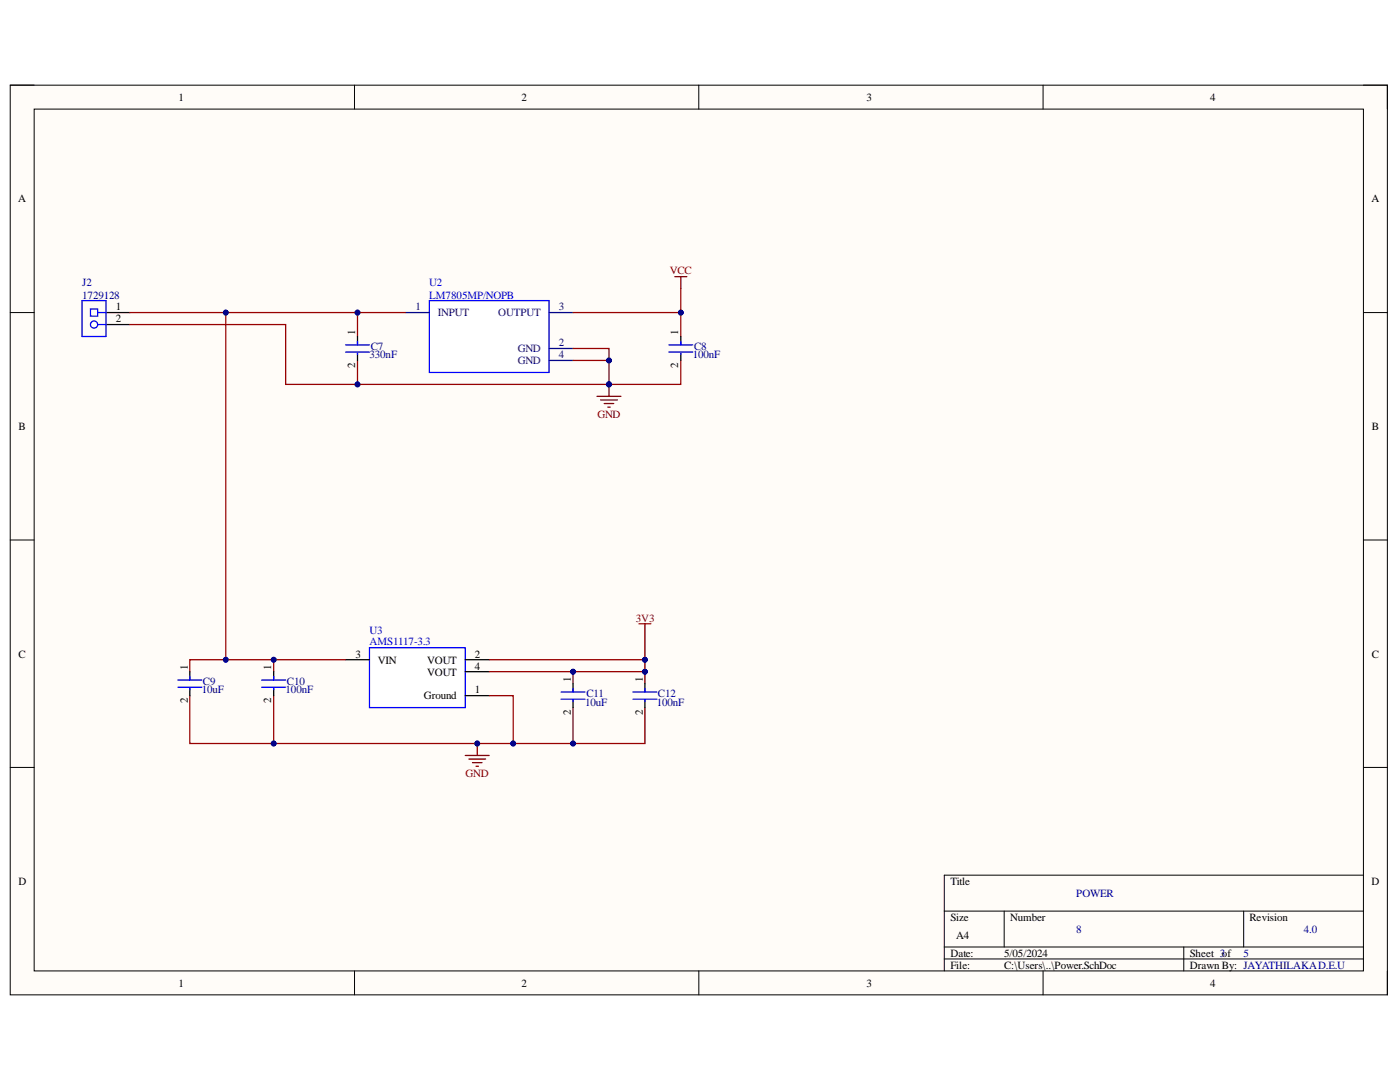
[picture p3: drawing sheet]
<svg xmlns="http://www.w3.org/2000/svg" width="279mm" height="216mm" viewBox="0 0 279 216" stroke-linecap="round" stroke-linejoin="round" font-family="sans-serif">
<path d="M2 17h274.9v181.5h-274.9z" fill-rule="evenodd" fill="#fffcf8"/>
<path d="M2 17h274.9v181.5h-274.9z" fill="none" stroke="#000" stroke-width=".2"/>
<path d="M6.8 21.8h265.3v171.9h-265.3z" fill-rule="evenodd" fill="#fffcf8"/>
<g fill="none" stroke="#000" stroke-width=".2">
<path d="M2 17h4.8M70.7 17v4.8M139.5 17v4.8M208.2 17v4.8M272.1 17h4.8v4.8M6.8 21.8h265.3v171.9h-265.3zM2 62.4h4.8M272.1 62.4h4.8M2 107.8h4.8M272.1 107.8h4.8M2 153.1h4.8M272.1 153.1h4.8"/>
<path d="M272.1 174.6h-83.6v19.1M70.8 193.7v4.8M139.5 193.7v4.8M188.5 181.8h83.6M188.5 189h83.6M188.5 191.4h83.6M200.4 181.8v7.2M208.2 193.7v4.8M236.3 189v4.7M248.2 181.8v7.2M276.9 193.7v4.8"/>
</g>
<path d="M73.7 129.2h19.2v12h-19.2z" fill-rule="evenodd" fill="#fff"/>
<path d="M73.7 129.2h19.2v12h-19.2z" fill="none" stroke="#00f" stroke-width=".25"/>
<path d="M69 131.6h4.7M92.9 131.6h4.7M92.9 134h4.7M92.9 138.8h4.7" fill="none" stroke="#000" stroke-width=".25"/>
<path d="M92.9 150.7h4.7M93.6 151.5h3.3M94.3 152.2h1.9M95 152.9h.5M95.2 148.4v2.3" fill="none" stroke="#800000" stroke-width=".25"/>
<circle cx="95.2" cy="148.4" r=".48" fill="#000080"/>
<circle cx="95.2" cy="148.4" r=".48" fill="none" stroke="#000080" stroke-width=".2"/>
<path d="M127.5 124.5h2.4M128.7 124.5v2.4" fill="none" stroke="#800000" stroke-width=".25"/>
<path d="M85.7 60h23.9v14.3h-23.9z" fill-rule="evenodd" fill="#fff"/>
<path d="M85.7 60h23.9v14.3h-23.9z" fill="none" stroke="#00f" stroke-width=".25"/>
<path d="M80.9 62.4h4.8M109.6 62.4h4.8M109.6 69.5h4.8M109.6 71.9h4.8" fill="none" stroke="#040b74" stroke-width=".25"/>
<path d="M119.1 79.1h4.8M119.9 79.8h3.3M121.5 76.7v2.4M120.6 80.5h1.9M121.3 81.2h.5" fill="none" stroke="#800000" stroke-width=".25"/>
<circle cx="121.5" cy="76.7" r=".48" fill="#000080"/>
<circle cx="121.5" cy="76.7" r=".48" fill="none" stroke="#000080" stroke-width=".2"/>
<path d="M134.7 55.2h2.4M135.9 55.2v2.4" fill="none" stroke="#800000" stroke-width=".25"/>
<path d="M21.2 62.4h4.7M21.2 64.8h4.7" fill="none" stroke="#000" stroke-width=".25"/>
<path d="M16.4 60h4.8v7.1h-4.8zM19.5 64.8h1.7M19.5 62.4h1.7" fill="none" stroke="#00f" stroke-width=".25"/>
<circle cx="18.8" cy="64.8" r=".72" fill="#fff"/>
<g fill="none" stroke="#00f" stroke-width=".25">
<path d="M18.1 61.7h1.4v1.4h-1.4z"/>
<circle cx="18.8" cy="64.8" r=".72"/>
</g>
<path d="M54.6 131.6v2.4" fill="none" stroke="#980000" stroke-width=".25"/>
<circle cx="54.6" cy="131.6" r=".48" fill="#000080"/>
<circle cx="54.6" cy="131.6" r=".48" fill="none" stroke="#000080" stroke-width=".2"/>
<path d="M54.6 138.8v9.6h59.8v-7.2" fill="none" stroke="#980000" stroke-width=".25"/>
<circle cx="54.6" cy="148.4" r=".48" fill="#000080"/>
<circle cx="54.6" cy="148.4" r=".48" fill="none" stroke="#000080" stroke-width=".2"/>
<circle cx="95.2" cy="148.4" r=".48" fill="#000080"/>
<circle cx="95.2" cy="148.4" r=".48" fill="none" stroke="#000080" stroke-width=".2"/>
<circle cx="102.4" cy="148.4" r=".48" fill="#000080"/>
<circle cx="102.4" cy="148.4" r=".48" fill="none" stroke="#000080" stroke-width=".2"/>
<circle cx="114.4" cy="148.4" r=".48" fill="#000080"/>
<circle cx="114.4" cy="148.4" r=".48" fill="none" stroke="#000080" stroke-width=".2"/>
<path d="M128.7 141.2v7.2h-14.3" fill="none" stroke="#980000" stroke-width=".25"/>
<circle cx="114.4" cy="148.4" r=".48" fill="#000080"/>
<circle cx="114.4" cy="148.4" r=".48" fill="none" stroke="#000080" stroke-width=".2"/>
<path d="M97.6 134h16.8v2.4" fill="none" stroke="#980000" stroke-width=".25"/>
<circle cx="114.4" cy="134" r=".48" fill="#000080"/>
<circle cx="114.4" cy="134" r=".48" fill="none" stroke="#000080" stroke-width=".2"/>
<path d="M114.4 134h14.3v2.4" fill="none" stroke="#980000" stroke-width=".25"/>
<circle cx="114.4" cy="134" r=".48" fill="#000080"/>
<circle cx="114.4" cy="134" r=".48" fill="none" stroke="#000080" stroke-width=".2"/>
<circle cx="128.7" cy="134" r=".48" fill="#000080"/>
<circle cx="128.7" cy="134" r=".48" fill="none" stroke="#000080" stroke-width=".2"/>
<path d="M97.6 138.8h4.8v9.6" fill="none" stroke="#980000" stroke-width=".25"/>
<circle cx="102.4" cy="148.4" r=".48" fill="#000080"/>
<circle cx="102.4" cy="148.4" r=".48" fill="none" stroke="#000080" stroke-width=".2"/>
<path d="M128.7 126.9v7.1" fill="none" stroke="#980000" stroke-width=".25"/>
<circle cx="128.7" cy="131.6" r=".48" fill="#000080"/>
<circle cx="128.7" cy="131.6" r=".48" fill="none" stroke="#000080" stroke-width=".2"/>
<circle cx="128.7" cy="134" r=".48" fill="#000080"/>
<circle cx="128.7" cy="134" r=".48" fill="none" stroke="#000080" stroke-width=".2"/>
<path d="M114.4 71.9h7.1v4.8" fill="none" stroke="#980000" stroke-width=".25"/>
<circle cx="121.5" cy="71.9" r=".48" fill="#000080"/>
<circle cx="121.5" cy="71.9" r=".48" fill="none" stroke="#000080" stroke-width=".2"/>
<circle cx="121.5" cy="76.7" r=".48" fill="#000080"/>
<circle cx="121.5" cy="76.7" r=".48" fill="none" stroke="#000080" stroke-width=".2"/>
<path d="M114.4 62.4h21.5v4.7" fill="none" stroke="#980000" stroke-width=".25"/>
<circle cx="135.9" cy="62.4" r=".48" fill="#000080"/>
<circle cx="135.9" cy="62.4" r=".48" fill="none" stroke="#000080" stroke-width=".2"/>
<path d="M135.9 71.9v4.8h-14.4" fill="none" stroke="#980000" stroke-width=".25"/>
<circle cx="121.5" cy="76.7" r=".48" fill="#000080"/>
<circle cx="121.5" cy="76.7" r=".48" fill="none" stroke="#000080" stroke-width=".2"/>
<path d="M135.9 57.6v4.8" fill="none" stroke="#980000" stroke-width=".25"/>
<circle cx="135.9" cy="62.4" r=".48" fill="#000080"/>
<circle cx="135.9" cy="62.4" r=".48" fill="none" stroke="#000080" stroke-width=".2"/>
<path d="M71.3 62.4v4.7" fill="none" stroke="#980000" stroke-width=".25"/>
<circle cx="71.3" cy="62.4" r=".48" fill="#000080"/>
<circle cx="71.3" cy="62.4" r=".48" fill="none" stroke="#000080" stroke-width=".2"/>
<path d="M114.4 69.5h7.1v2.4" fill="none" stroke="#980000" stroke-width=".25"/>
<circle cx="121.5" cy="71.9" r=".48" fill="#000080"/>
<circle cx="121.5" cy="71.9" r=".48" fill="none" stroke="#000080" stroke-width=".2"/>
<path d="M71.3 71.9v4.8" fill="none" stroke="#980000" stroke-width=".25"/>
<circle cx="71.3" cy="76.7" r=".48" fill="#000080"/>
<circle cx="71.3" cy="76.7" r=".48" fill="none" stroke="#000080" stroke-width=".2"/>
<path d="M97.6 131.6h31.1" fill="none" stroke="#980000" stroke-width=".25"/>
<circle cx="128.7" cy="131.6" r=".48" fill="#000080"/>
<circle cx="128.7" cy="131.6" r=".48" fill="none" stroke="#000080" stroke-width=".2"/>
<path d="M45.1 131.6h-7.2v2.4" fill="none" stroke="#980000" stroke-width=".25"/>
<circle cx="45.1" cy="131.6" r=".48" fill="#000080"/>
<circle cx="45.1" cy="131.6" r=".48" fill="none" stroke="#000080" stroke-width=".2"/>
<path d="M37.9 138.8v9.6h16.7" fill="none" stroke="#980000" stroke-width=".25"/>
<circle cx="54.6" cy="148.4" r=".48" fill="#000080"/>
<circle cx="54.6" cy="148.4" r=".48" fill="none" stroke="#000080" stroke-width=".2"/>
<path d="M25.9 64.8h31.1v11.9h64.5" fill="none" stroke="#980000" stroke-width=".25"/>
<circle cx="71.3" cy="76.7" r=".48" fill="#000080"/>
<circle cx="71.3" cy="76.7" r=".48" fill="none" stroke="#000080" stroke-width=".2"/>
<circle cx="121.5" cy="76.7" r=".48" fill="#000080"/>
<circle cx="121.5" cy="76.7" r=".48" fill="none" stroke="#000080" stroke-width=".2"/>
<path d="M25.9 62.4h55" fill="none" stroke="#980000" stroke-width=".25"/>
<circle cx="45.1" cy="62.4" r=".48" fill="#000080"/>
<circle cx="45.1" cy="62.4" r=".48" fill="none" stroke="#000080" stroke-width=".2"/>
<circle cx="71.3" cy="62.4" r=".48" fill="#000080"/>
<circle cx="71.3" cy="62.4" r=".48" fill="none" stroke="#000080" stroke-width=".2"/>
<path d="M45.1 62.4v69.2h23.9" fill="none" stroke="#980000" stroke-width=".25"/>
<circle cx="54.6" cy="131.6" r=".48" fill="#000080"/>
<circle cx="54.6" cy="131.6" r=".48" fill="none" stroke="#000080" stroke-width=".2"/>
<circle cx="45.1" cy="131.6" r=".48" fill="#000080"/>
<circle cx="45.1" cy="131.6" r=".48" fill="none" stroke="#000080" stroke-width=".2"/>
<circle cx="45.1" cy="62.4" r=".48" fill="#000080"/>
<circle cx="45.1" cy="62.4" r=".48" fill="none" stroke="#000080" stroke-width=".2"/>
<path d="M71.3 67.1v1.7M71.3 70.5v1.4M135.9 67.1v1.7M135.9 70.5v1.4M37.9 134v1.7M37.9 137.4v1.4M54.6 134v1.7M54.6 137.4v1.4M114.4 136.4v1.7M114.4 139.8v1.4M128.7 136.4v1.7M128.7 139.8v1.4" fill="none" stroke="#000" stroke-width=".25"/>
<g fill="none" stroke="#00f" stroke-width=".25">
<path d="M69 68.8h4.7M69 70.3h4.7M71.3 68.1v.7M71.3 70.5v.2M133.5 68.8h4.8M133.5 70.3h4.8M135.9 68.1v.7M135.9 70.5v.2M35.5 135.7h4.8M35.5 137.1h4.8M37.9 135v.7M37.9 137.4v.2"/>
<path d="M52.2 135.7h4.8M52.2 137.1h4.8M54.6 135v.7M54.6 137.4v.2M112 138.1h4.8M112 139.5h4.8M114.4 137.4v.7M114.4 139.8v.2M126.3 138.1h4.8M126.3 139.5h4.8M128.7 137.4v.7M128.7 139.8v.2"/>
</g>
<g font-size="2.2">
<text x="35.6" y="20.1">1</text>
<text x="104.1" y="20.1">2</text>
<text x="172.9" y="20.1">3</text>
<text x="241.5" y="20.1">4</text>
<text x="3.6" y="40.4">A</text>
<text x="273.7" y="40.4">A</text>
<text x="23.1" y="62">1</text>
<text x="23.1" y="64.3">2</text>
<text x="70.9" y="66.9" transform="rotate(-90 70.9 66.9)">1</text>
<text x="135.4" y="66.9" transform="rotate(-90 135.4 66.9)">1</text>
<text x="70.9" y="73.4" transform="rotate(-90 70.9 73.4)">2</text>
<text x="135.4" y="73.4" transform="rotate(-90 135.4 73.4)">2</text>
<text x="3.7" y="85.8">B</text>
<text x="273.8" y="85.8">B</text>
<text x="3.7" y="131.2">C</text>
<text x="70.9" y="131.2">3</text>
<text x="94.8" y="131.2">2</text>
<text x="273.8" y="131.2">C</text>
<text x="37.5" y="133.8" transform="rotate(-90 37.5 133.8)">1</text>
<text x="54.1" y="133.8" transform="rotate(-90 54.1 133.8)">1</text>
<text x="75.4" y="132.4">VIN</text>
<text x="85.2" y="132.4">VOUT</text>
<text x="85.2" y="134.8">VOUT</text>
<text x="94.8" y="133.6">4</text>
<text x="113.9" y="136.1" transform="rotate(-90 113.9 136.1)">1</text>
<text x="128.3" y="136.1" transform="rotate(-90 128.3 136.1)">1</text>
<text x="37.5" y="140.3" transform="rotate(-90 37.5 140.3)">2</text>
<text x="54.1" y="140.3" transform="rotate(-90 54.1 140.3)">2</text>
<text x="84.6" y="139.5">Ground</text>
<text x="94.8" y="138.3">1</text>
<text x="113.9" y="142.7" transform="rotate(-90 113.9 142.7)">2</text>
<text x="128.3" y="142.7" transform="rotate(-90 128.3 142.7)">2</text>
<text x="3.7" y="176.6">D</text>
<text x="189.7" y="176.6">Title</text>
<text x="273.7" y="176.6">D</text>
<text x="189.7" y="183.7">Size</text>
<text x="201.6" y="183.7">Number</text>
<text x="249.4" y="183.7">Revision</text>
<text x="189.7" y="190.9">Date:</text>
<text x="190.8" y="187.4">A4</text>
<text x="200.4" y="190.9">5/05/2024</text>
<text x="237.4" y="190.9">Sheet 3of</text>
<text x="35.6" y="196.9">1</text>
<text x="104.1" y="196.9">2</text>
<text x="172.9" y="196.9">3</text>
<text x="189.7" y="193.3">File:</text>
<text x="200.4" y="193.3">C:\Users\..\Power.SchDoc</text>
<text x="237.4" y="193.3">Drawn By: JAYATHILAKAD.E.U</text>
<text x="241.5" y="196.9">4</text>
</g>
<g font-size="2.2" fill="#000080">
<text x="16.4" y="57.1">J2</text>
<text x="16.4" y="59.6">1729128</text>
<text x="73.7" y="71.5">330nF</text>
<text x="74" y="69.8">C7</text>
<text x="138.2" y="71.5">100nF</text>
<text x="138.5" y="69.8">C8</text>
<text x="40.5" y="136.7">C9</text>
<text x="57.2" y="136.7">C10</text>
<text x="40.2" y="138.3">10uF</text>
<text x="57" y="138.3">100nF</text>
<text x="116.8" y="140.8">10uF</text>
<text x="117" y="139.1">C11</text>
<text x="131.1" y="140.8">100nF</text>
<text x="131.3" y="139.1">C12</text>
<text x="214.8" y="179">POWER</text>
<text x="214.8" y="186.2">8</text>
<text x="248.2" y="190.9">5</text>
<text x="260.2" y="186.2">4.0</text>
</g>
<g font-size="2.2" fill="#00f">
<text x="85.7" y="57.1">U2</text>
<text x="85.7" y="59.6">LM7805MP/NOPB</text>
<text x="73.7" y="126.4">U3</text>
<text x="73.7" y="128.8">AMS1117-3.3</text>
</g>
<g font-size="2.2" fill="#800000">
<text x="133.7" y="54.8">VCC</text>
<text x="119.2" y="83.4">GND</text>
<text x="126.9" y="124.1">3V3</text>
<text x="92.9" y="155.1">GND</text>
</g>
<g font-size="2.2" fill="#040b74">
<text x="82.9" y="62">1</text>
<text x="87.3" y="63.1">INPUT</text>
<text x="99.4" y="63.1">OUTPUT</text>
<text x="111.5" y="62">3</text>
<text x="103.3" y="70.3">GND</text>
<text x="111.5" y="69.1">2</text>
<text x="111.5" y="71.5">4</text>
<text x="103.3" y="72.7">GND</text>
</g>
</svg>
